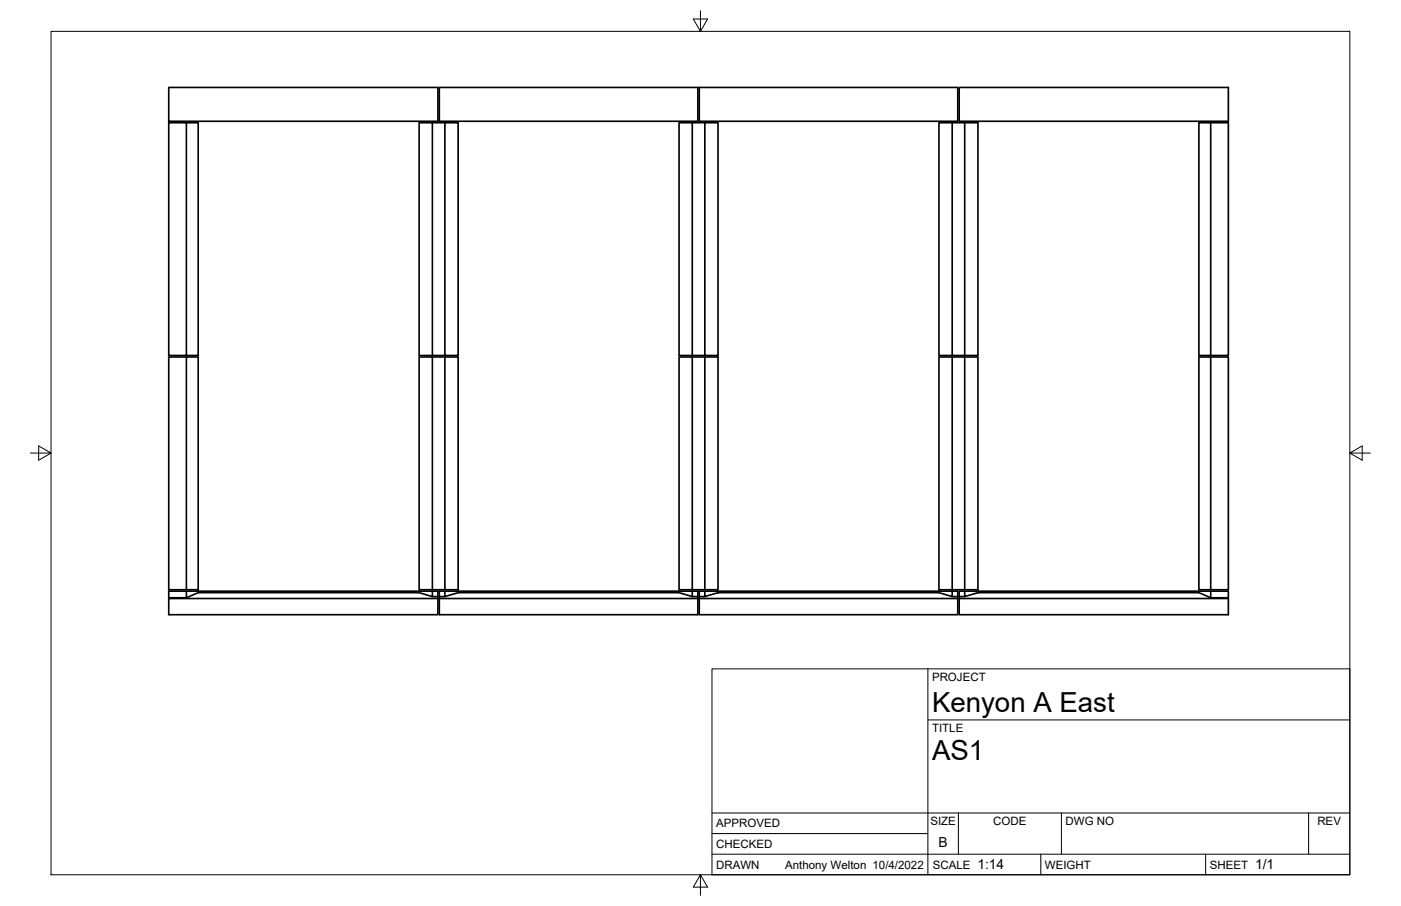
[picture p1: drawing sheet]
<svg xmlns="http://www.w3.org/2000/svg" width="432mm" height="279mm" viewBox="0 0 432 279" stroke-linecap="round" stroke-linejoin="round" font-family="sans-serif">
<!-- layer: Visible -->
<g fill="none" stroke="#000" stroke-width=".51">
<path d="M52 27h83v10.4h-83zM57.4 37.8h-5.4v71.8h9.1v-71.8h-3.7v71.8M133.3 37.8h3.8M135.4 27h79.7v10.4h-79.7zM213.4 37.8h-4.1v71.8h12v-71.8h-4.1v71.8M215.5 27h79.7v10.4h-79.7zM217.2 37.8h-3.8v71.8M289.4 37.8h12v71.8h-12zM293.5 37.8v71.8M295.6 27h83v10.4h-83zM297.3 37.8v71.8M369.5 37.8h9.1v71.8h-9.1z"/>
<path d="M373.1 37.8v71.8M57.4 110.1h3.7v71.8h-3.7zM57.4 110.1h-5.4v71.8h5.4M133.3 109.6v-71.8h-4.1v71.8h12v-71.8h-4.1v71.8M133.3 110.1h3.8M137.1 110.1h4.1v71.8h-4.1zM213.4 110.1h3.8v71.8M217.2 110.1h4.1v71.8h-12v-71.8h4.1v71.8M289.4 110.1h4.1v71.8h-4.1zM293.5 110.1h3.8v71.8M297.3 110.1h4.1v71.8h-7.9M373.1 110.1h5.5v71.8h-9.1v-71.8h3.6v71.8"/>
<path d="M57.4 182.3v2M61.1 182.3v.5M129.2 182.3v.5M133.3 184l-4.1-1.2h-68.1l-3.7 1.5h-5.4v.3M133.3 182.3h-81.3v2M133.3 181.9v-71.8h-4.1v71.8h7.9M135 184h-1.7v-1.7h1.7v7.3h-83v-5h83M135.4 184h1.7v-1.7h-1.7v7.3h79.7v-7.3h-1.7v1.7h1.7M135.4 184.6h79.7M137.1 184l4.1-1.2h68.1l4.1 1.2M137.1 182.3h72.2v.5M141.2 182.3v.5"/>
<path d="M209.3 182.3h4.1M215.5 184v.6h79.7v-.6M215.5 184.6v5h79.7v-5M217.2 182.3h4.1v.5l-4.1 1.2zM217.2 182.3h-1.7v1.7h1.7M221.3 182.3h68.1M221.3 182.8h68.1M289.4 182.3h4.1v1.7l-4.1-1.2zM293.5 182.3h1.7v1.7h-1.7M295.6 184v.6h83M297.3 182.3h4.1v.5l-4.1 1.2zM297.3 182.3h-1.7v1.7h1.7"/>
<path d="M301.4 182.3h68.1M301.4 182.8h68.1M373.1 182.3h-3.6v.5l3.6 1.5M378.6 184.3h-5.5v-2h5.5v7.3h-83v-5"/>
</g>
<!-- layer: Border -->
<path d="M15.7 9.7h400.3v260.1h-400.3zM215.9 3.3v6.4l-2.2-3.8h4.4l-2.2 3.8M9.4 139.7h6.3l-3.8-2.2v4.4l3.8-2.2M416 139.7l3.8 2.2v-4.4l-3.8 2.2h6.4M215.9 269.8l2.2 3.8h-4.4l2.2-3.8v6.3" fill="none" stroke="#000" stroke-width=".31"/>
<!-- layer: Titleblock -->
<path d="M219.4 206.3h196.6v63.5h-196.6zM286 206.3v63.5M286 222h130M219.4 257.1h66.6M219.4 250.7h196.6M295.4 250.7v12.7M327.1 250.7v12.7M403.3 250.7v12.7M219.4 263.4h196.6M320.8 263.4v6.4M371.6 263.4v6.4" fill="none" stroke="#000" stroke-width=".31"/>
<g font-size="8.5">
<text x="287.3" y="219.5">Kenyon A East</text>
<text x="287.3" y="234.5">AS1</text>
</g>
<g font-size="4.3">
<text x="289.3" y="261.2">B</text>
<text x="301.2" y="268.1">1:14</text>
<text x="386.8" y="268.1">1/1</text>
</g>
<g font-size="3.5">
<text x="287.3" y="210.1">PROJECT</text>
<text x="287.3" y="225.8">TITLE</text>
<text x="220.7" y="255.2">APPROVED</text>
<text x="286.7" y="254.5">SIZE</text>
<text x="306.1" y="254.5">CODE</text>
<text x="328.4" y="254.5">DWG NO</text>
<text x="406" y="254.5">REV</text>
<text x="220.7" y="261.5">CHECKED</text>
<text x="220.7" y="267.9">DRAWN</text>
<text x="242" y="267.9">Anthony Welton 10/4/2022</text>
<text x="287.5" y="267.9">SCALE</text>
<text x="322.1" y="267.9">WEIGHT</text>
<text x="372.9" y="267.9">SHEET</text>
</g>
</svg>
